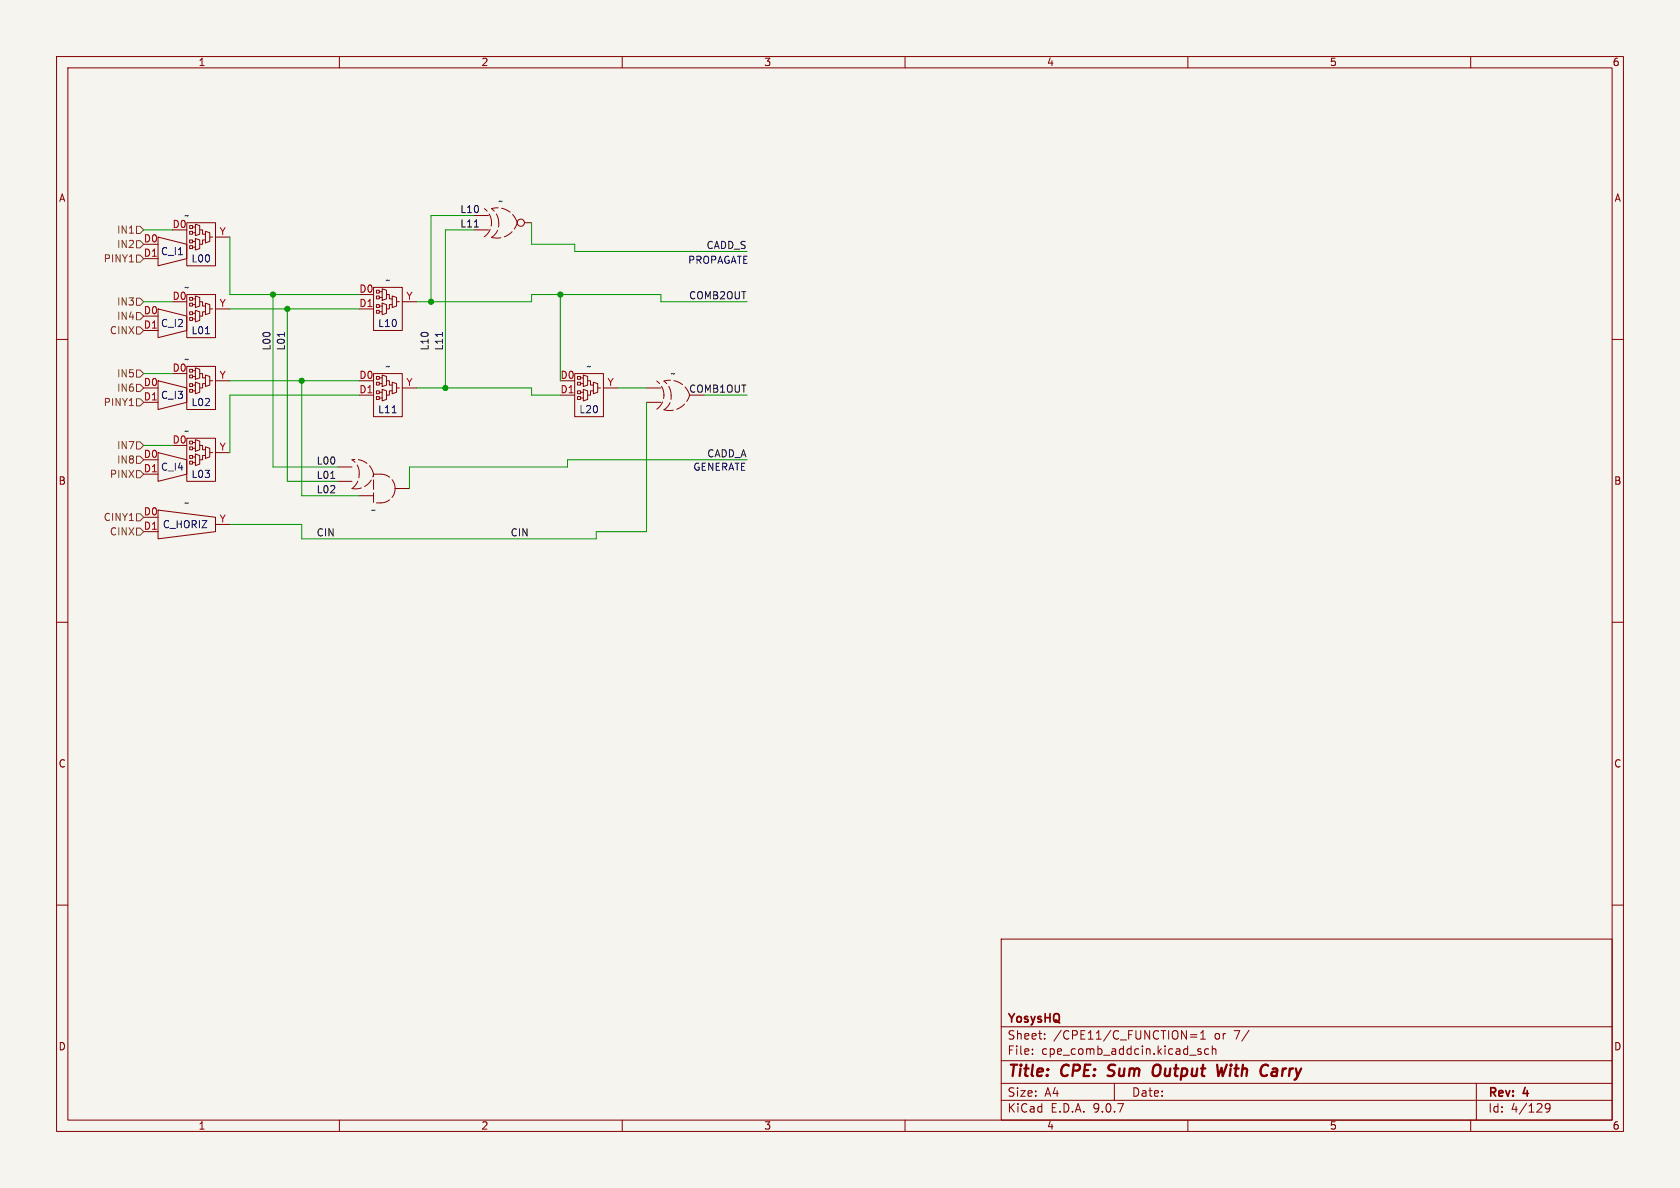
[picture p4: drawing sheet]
<svg xmlns="http://www.w3.org/2000/svg" width="297mm" height="210mm" viewBox="0 0 297 210" stroke-linecap="round" stroke-linejoin="round" font-family="sans-serif">
<path d="M0 0h297v210h-297z" fill="#f5f4ef" stroke="#f5f4ef" stroke-width=".18"/>
<g fill="none" stroke="#840000" stroke-width=".18">
<path d="M10 10h277v190h-277zM12 12h273v186h-273zM60 10v2M110 10v2M160 10v2M210 10v2M260 10v2M33 39.4h5.1v7.6h-5.1zM33.5 39.9h.5v.5h-.5zM34.5 39.6l.8 .3v1.5l-.8 .3zM83.8 38.1h2.6M92.7 39.4h1.3"/>
<path d="M25.4 58.4h2.5M25.4 45.7h2.5M27.9 54.6l5.1 1.3v2.5l-5.1 1.3zM27.9 41.9l5.1 1.3v2.5l-5.1 1.3zM33 52.1h5.1v7.6h-5.1zM33.5 52.6h.5v.5h-.5zM33.5 53.6h.5v.5h-.5zM33.5 55.1h.5v.5h-.5zM33.5 56.1h.5v.5h-.5zM33.5 40.9h.5v.5h-.5zM33.5 42.4h.5v.5h-.5zM33.5 43.4h.5v.5h-.5z"/>
<path d="M34 52.8h.5M34 53.8h.5M34 55.4h.5M34 56.4h.5M34 40.1h.5M34 41.1h.5M34 42.7h.5M34 43.7h.5M34.5 52.3l.8 .3v1.5l-.8 .3zM34.5 54.9l.8 .2v1.5l-.8 .3zM34.5 42.2l.8 .2v1.5l-.8 .3zM35.3 53.3h.5v.8h.5"/>
<path d="M35.3 40.6h.5v.8h.5M36.3 55.1h-.5v.8h-.5M36.3 53.6l.8 .2v1.6l-.8 .2zM36.3 42.4h-.5v.8h-.5M36.3 40.9l.8 .2v1.6l-.8 .2zM37.1 54.6h.5M37.1 41.9h.5M38.1 54.6h2.5M38.1 41.9h2.5M63.5 54.6h2.5M66 50.8h5.1v7.6h-5.1zM66.5 51.3h.6v.5h-.6z"/>
<path d="M66.5 52.3h.6v.5h-.6zM66.5 53.8h.6v.6h-.6zM66.5 54.9h.6v.5h-.6zM67.1 51.6h.5M67.1 52.6h.5M67.1 54.1h.5M67.1 55.1h.5M67.6 51.1l.7 .2v1.5l-.7 .3zM67.6 53.6l.7 .2v1.6l-.7 .2zM68.3 52.1h.5v.7h.5M69.3 53.8h-.5v.8h-.5M69.3 52.3l.8 .3v1.5l-.8 .3z"/>
<path d="M70.1 53.3h.5M71.1 53.3h2.6M83.8 40.6h2.6M10 60h2M25.4 71.1h2.5M27.9 67.3l5.1 1.3v2.5l-5.1 1.3zM33 64.8h5.1v7.6h-5.1zM33 77.5h5.1v7.6h-5.1zM33.5 65.3h.5v.5h-.5zM33.5 66.3h.5v.5h-.5zM33.5 67.8h.5v.5h-.5zM33.5 68.8h.5v.5h-.5z"/>
<path d="M33.5 78h.5v.5h-.5zM33.5 79h.5v.5h-.5zM34 65.5h.5M34 66.5h.5M34 68.1h.5M34 69.1h.5M34 78.2h.5M34 79.2h.5M34.5 65l.8 .3v1.5l-.8 .3zM34.5 67.6l.8 .2v1.5l-.8 .3zM34.5 77.7l.8 .3v1.5l-.8 .3zM35.3 66h.5v.8h.5"/>
<path d="M35.3 78.7h.5v.8h.5M36.3 67.8h-.5v.8h-.5M36.3 66.3l.8 .2v1.6l-.8 .2zM36.3 79l.8 .2v1.6l-.8 .2zM37.1 67.3h.5M38.1 67.3h2.5M63.5 69.9h2.5M66 66h5.1v7.7h-5.1zM66.5 66.5h.6v.6h-.6zM66.5 67.6h.6v.5h-.6zM66.5 69.1h.6v.5h-.6zM66.5 70.1h.6v.5h-.6z"/>
<path d="M67.1 66.8h.5M67.1 67.8h.5M67.1 69.3h.5M67.1 70.4h.5M67.6 66.3l.7 .2v1.6l-.7 .2zM67.6 68.8l.7 .3v1.5l-.7 .3zM68.3 67.3h.5v.8h.5M69.3 69.1h-.5v.8h-.5M69.3 67.6l.8 .2v1.5l-.8 .3zM70.1 68.6h.5M71.1 68.6h2.6M99.1 69.9h2.5"/>
<path d="M101.6 66h5.1v7.7h-5.1zM102.1 66.5h.5v.6h-.5zM102.1 67.6h.5v.5h-.5zM102.1 69.1h.5v.5h-.5zM102.1 70.1h.5v.5h-.5zM102.6 66.8h.5M102.6 67.8h.5M102.6 69.3h.5M102.6 70.4h.5M103.1 66.3l.8 .2v1.6l-.8 .2zM103.1 68.8l.8 .3v1.5l-.8 .3zM103.9 67.3h.5v.8h.5"/>
<path d="M104.9 69.1h-.5v.8h-.5M104.9 67.6l.8 .2v1.5l-.8 .3zM105.7 68.6h.5M106.7 68.6h2.5M114.3 68.6h2.5M114.3 71.1h2.5M285 60h2M25.4 83.8h2.5M25.4 94h2.5M27.9 80l5.1 1.3v2.5l-5.1 1.3zM27.9 90.2l10.2 1.2v2.6l-10.2 1.3zM33.5 80.5h.5v.5h-.5z"/>
<path d="M33.5 81.5h.5v.5h-.5zM34 80.8h.5M34 81.8h.5M34.5 80.3l.8 .2v1.5l-.8 .3zM36.3 80.5h-.5v.8h-.5M37.1 80h.5M38.1 80h2.5M38.1 92.7h2.5M59.7 85.1h2.5M59.7 82.6h2.5M63.5 87.6h2.5M69.8 86.4h2.6"/>
<path d="M10 110h2M285 110h2M10 160h2M177 166h108v32h-108zM285 160h2M60 198v2M110 198v2M160 198v2M177 194.5h108M177 191.5h108M177 187.5h108M177 181.5h108"/>
<path d="M182.5 186.3v.1M182.5 185.5v.1M184.7 183.6v.1M184.7 182.8v.1M197 191.5v3M210 198v2M210.5 182.9h1.1M210.5 183.3h1.1M212.2 183.7h.9M212.2 182.6l.5-.4v1.5M212.3 185.5l-.3-.1-.3 .2 .1 .2 .5 .2v.3h-.6M213.7 185.5l-.5-.1-.2 .3v.4l.1 .2h.6"/>
<path d="M214.3 185.5l.2-.1 .4 .1 .1 .9M214.3 184.9v1.5M260 198v2M261 191.5v6.5M274 195.7l-.3 .3h-.2l-.3-.3 .1-.5 .4-.1 .3 .1a.99 .99 0 0 1-.4 1.4h-.3"/>
<circle cx="92.1" cy="39.4" r=".63"/>
</g>
<path d="M195.8 190.1l.3 .1M196.1 188.4l-.1 .2v.4M204.8 188.2a.77 .77 0 0 0-1 .7v.6v.4l.2 .2a.71 .71 0 0 0 1-.2M216.9 188.2l-.7 2-.2-1.4-.6 1.4M225.6 188.9l-.6 .1M225.6 189.4h-.5a.4 .4 0 0 0-.3 .4 .4 .4 0 0 0 .2 .4h.5" fill="none" stroke="#840000" stroke-width=".4"/>
<g fill="none" stroke="#840000" stroke-width=".18" stroke-dasharray="1.7 .6">
<path d="M86.9 39.4a3.1 3.1 0 0 0-1.3-2.5M88.2 39.4a3.1 3.1 0 0 0-1.3-2.5M91.4 39.4a3.7 3.7 0 0 0-4.5-2.5M85.6 41.9a3.1 3.1 0 0 0 1.3-2.6M86.9 42a3.7 3.7 0 0 0 4.5-2.6M86.9 42a2.69 2.69 0 0 0 1.3-2.6M116.1 72.3a3.1 3.1 0 0 0 1.3-2.5M117.4 72.4a3.7 3.7 0 0 0 4.5-2.5M117.4 72.4a2.69 2.69 0 0 0 1.2-2.5M117.4 69.9a3.1 3.1 0 0 0-1.3-2.5M118.6 69.9a3.1 3.1 0 0 0-1.2-2.5M121.9 69.9a3.7 3.7 0 0 0-4.5-2.5"/>
<path d="M62.2 86.4a3.2 3.2 0 0 0 3.8-2.6M62.2 86.4a3.1 3.1 0 0 0 1.3-2.6M63.5 83.8a2.69 2.69 0 0 0-1.3-2.5M66 83.8a3.2 3.2 0 0 0-3.8-2.5M67.3 88.9a2.54 2.54 0 0 0 2.5-2.5M67.3 83.8h-1.3v5.1h1.3M69.8 86.4a2.54 2.54 0 0 0-2.5-2.6"/>
</g>
<g fill="none" stroke="#725600" stroke-width=".18">
<path d="M24.1 55.2h.7l.6 .7-.6 .6h-.7zM24.1 57.8h.7l.6 .6-.6 .7h-.7zM24.1 45.1h.7l.6 .6-.6 .7h-.7zM24.1 42.5h.7l.6 .7-.6 .6h-.7zM24.1 52.7h.7l.6 .6-.6 .7h-.7zM24.1 40h.7l.6 .6-.6 .7h-.7zM24.1 67.9h.7l.6 .7-.6 .6h-.7zM24.1 65.4h.7l.6 .6-.6 .7h-.7zM24.1 70.5h.7l.6 .6-.6 .7h-.7zM24.1 78.1h.7l.6 .6-.6 .7h-.7zM24.1 93.3h.7l.6 .7-.6 .6h-.7zM24.1 80.6h.7l.6 .7-.6 .6h-.7z"/>
<path d="M24.1 90.8h.7l.6 .6-.6 .7h-.7zM24.1 83.2h.7l.6 .6-.6 .7h-.7z"/>
</g>
<path d="M50.3 58.8v.7M78.2 58.8v.7M83.9 40.1h.7M58.5 84.6h.7" fill="none" stroke="#0f0f0f" stroke-width=".18"/>
<g fill="none" stroke="#009600" stroke-width=".18">
<path d="M83.8 38.1h-7.6v15.2M94 39.4v3.8h7.6v1.3h30.5M25.4 53.3h5.1M25.4 40.6h5.1M40.6 41.9v10.2h22.9M40.6 54.6h22.9M48.3 52.1v30.5h11.4M50.8 54.6v30.5h8.9M73.7 53.3h20.3v-1.2h22.8v1.2h15.3M83.8 40.6h-5.1v28M99.1 52.1v15.2M25.4 78.7h5.1"/>
<path d="M25.4 66h5.1M40.6 67.3h22.9M53.3 67.3v20.3h10.2M63.5 69.9h-22.9v10.1M73.7 68.6h20.3v1.3h5.1M109.2 68.6h5.1M114.3 71.1v22.9h-8.9v1.3h-52.1v-2.6h-12.7M124.5 69.9h7.6M132.1 81.3h-31.8v1.3h-27.9v3.8"/>
</g>
<path d="M36.3 59h.7M69.3 73h.8" fill="none" stroke="#0000c2" stroke-width=".18"/>
<g fill="#009600" stroke="#009600" stroke-width=".18">
<circle cx="48.3" cy="52.1" r=".46"/>
<circle cx="53.3" cy="67.3" r=".46"/>
<circle cx="50.8" cy="54.6" r=".46"/>
<circle cx="99.1" cy="52.1" r=".46"/>
<circle cx="76.2" cy="53.3" r=".46"/>
<circle cx="78.7" cy="68.6" r=".46"/>
</g>
<g font-size="2.8" fill="#840000">
<text x="178" y="190.9">Title:</text>
<text x="187.7" y="190.9">CPE:</text>
<text x="196.7" y="190.9">Sum</text>
<text x="205.4" y="190.9">Output</text>
<text x="217.6" y="190.9">With</text>
<text x="226.1" y="190.9">Carry</text>
</g>
<g font-size="2.1" fill="#840000">
<text x="178" y="184">Sheet:</text>
<text x="178" y="181.2">YosysHQ</text>
<text x="186.2" y="184">/CPE11/C_FUNCTION=1</text>
<text x="214.7" y="184">or</text>
<text x="218.3" y="184">7/</text>
<text x="178" y="186.7">File:</text>
<text x="184.1" y="186.7">cpe_comb_addcin.kicad_sch</text>
<text x="178" y="196.9">KiCad</text>
<text x="178" y="194.1">Size:</text>
<text x="184.7" y="194.1">A4</text>
<text x="185.7" y="196.9">E.D.A.</text>
<text x="193.3" y="196.9">9.0.7</text>
<text x="200" y="194.1">Date:</text>
<text x="263" y="194.3">Rev:</text>
<text x="263" y="196.9">Id:</text>
<text x="267.1" y="196.9">4/129</text>
<text x="269.4" y="194.3">4</text>
</g>
<g font-size="1.8" fill="#840000">
<text x="35" y="11.9">1</text>
<text x="85" y="11.9">2</text>
<text x="135" y="11.9">3</text>
<text x="185" y="11.9">4</text>
<text x="235" y="11.9">5</text>
<text x="285" y="11.9">6</text>
<text x="10.3" y="35.9">A</text>
<text x="285.3" y="35.9">A</text>
<text x="10.3" y="85.9">B</text>
<text x="285.3" y="85.9">B</text>
<text x="10.3" y="135.9">C</text>
<text x="285.3" y="135.9">C</text>
<text x="10.3" y="185.9">D</text>
<text x="285.3" y="185.9">D</text>
<text x="35" y="199.9">1</text>
<text x="85" y="199.9">2</text>
<text x="135" y="199.9">3</text>
<text x="185" y="199.9">4</text>
<text x="235" y="199.9">5</text>
<text x="285" y="199.9">6</text>
</g>
<g font-size="1.8" fill="#725600">
<text x="20.6" y="41.5">IN1</text>
<text x="18.2" y="46.6">PINY1</text>
<text x="20.6" y="44">IN2</text>
<text x="19.3" y="59.3">CINX</text>
<text x="20.6" y="56.7">IN4</text>
<text x="20.6" y="54.2">IN3</text>
<text x="18.2" y="72">PINY1</text>
<text x="20.6" y="69.4">IN6</text>
<text x="20.6" y="66.9">IN5</text>
<text x="20.6" y="82.1">IN8</text>
<text x="20.6" y="79.6">IN7</text>
<text x="19.3" y="84.7">PINX</text>
<text x="18.2" y="92.3">CINY1</text>
<text x="19.3" y="94.8">CINX</text>
</g>
<g font-size="1.8" fill="#a90000">
<text x="30.4" y="40.4">D0</text>
<text x="38.7" y="41.7">Y</text>
<text x="25.3" y="42.9">D0</text>
<text x="25.3" y="45.5">D1</text>
<text x="30.4" y="53.1">D0</text>
<text x="63.4" y="51.8">D0</text>
<text x="71.7" y="53.1">Y</text>
<text x="25.3" y="55.6">D0</text>
<text x="25.3" y="58.2">D1</text>
<text x="38.7" y="54.4">Y</text>
<text x="63.4" y="54.4">D1</text>
<text x="30.4" y="65.8">D0</text>
<text x="25.3" y="68.3">D0</text>
<text x="25.3" y="70.9">D1</text>
<text x="38.7" y="67.1">Y</text>
<text x="63.4" y="67.1">D0</text>
<text x="63.4" y="69.6">D1</text>
<text x="71.7" y="68.3">Y</text>
<text x="99" y="67.1">D0</text>
<text x="99" y="69.6">D1</text>
<text x="107.3" y="68.3">Y</text>
<text x="25.3" y="81">D0</text>
<text x="25.3" y="83.6">D1</text>
<text x="30.4" y="78.5">D0</text>
<text x="38.7" y="79.8">Y</text>
<text x="25.3" y="91.2">D0</text>
<text x="25.3" y="93.7">D1</text>
<text x="38.7" y="92.5">Y</text>
</g>
<g font-size="1.8" fill="#006464">
<text x="32.5" y="39">~</text>
<text x="88" y="36.4">~</text>
<text x="32.5" y="51.7">~</text>
<text x="68" y="50.4">~</text>
<text x="32.5" y="64.4">~</text>
<text x="68" y="65.6">~</text>
<text x="103.6" y="65.6">~</text>
<text x="118.5" y="66.9">~</text>
<text x="32.5" y="77.1">~</text>
<text x="32.5" y="89.8">~</text>
<text x="65.5" y="91">~</text>
</g>
<g font-size="1.8" fill="#0f0f0f">
<text x="81.3" y="40.3">L11</text>
<text x="81.3" y="37.8">L10</text>
<text x="124.8" y="44.1">CADD_S</text>
<text x="121.7" y="53">COMB2OUT</text>
<text x="47.9" y="62.1" transform="rotate(-90 47.9 62.1)">L00</text>
<text x="50.5" y="62.1" transform="rotate(-90 50.5 62.1)">L01</text>
<text x="75.9" y="62.1" transform="rotate(-90 75.9 62.1)">L10</text>
<text x="78.4" y="62.1" transform="rotate(-90 78.4 62.1)">L11</text>
<text x="121.7" y="69.5">COMB1OUT</text>
<text x="55.9" y="82.2">L00</text>
<text x="124.9" y="80.9">CADD_A</text>
<text x="55.9" y="84.7">L01</text>
<text x="55.9" y="87.3">L02</text>
<text x="55.9" y="94.9">CIN</text>
<text x="90.2" y="94.9">CIN</text>
</g>
<g font-size="1.8" fill="#0000c2">
<text x="28.4" y="45.3">C_I1</text>
<text x="33.7" y="46.6">L00</text>
<text x="121.5" y="46.8">PROPAGATE</text>
<text x="28.4" y="58">C_I2</text>
<text x="33.7" y="59.3">L01</text>
<text x="66.8" y="58">L10</text>
<text x="28.4" y="70.7">C_I3</text>
<text x="33.7" y="72">L02</text>
<text x="66.8" y="73.3">L11</text>
<text x="102.3" y="73.3">L20</text>
<text x="28.4" y="83.4">C_I4</text>
<text x="122.5" y="83.4">GENERATE</text>
<text x="33.7" y="84.7">L03</text>
<text x="28.7" y="93.6">C_HORIZ</text>
</g>
</svg>
